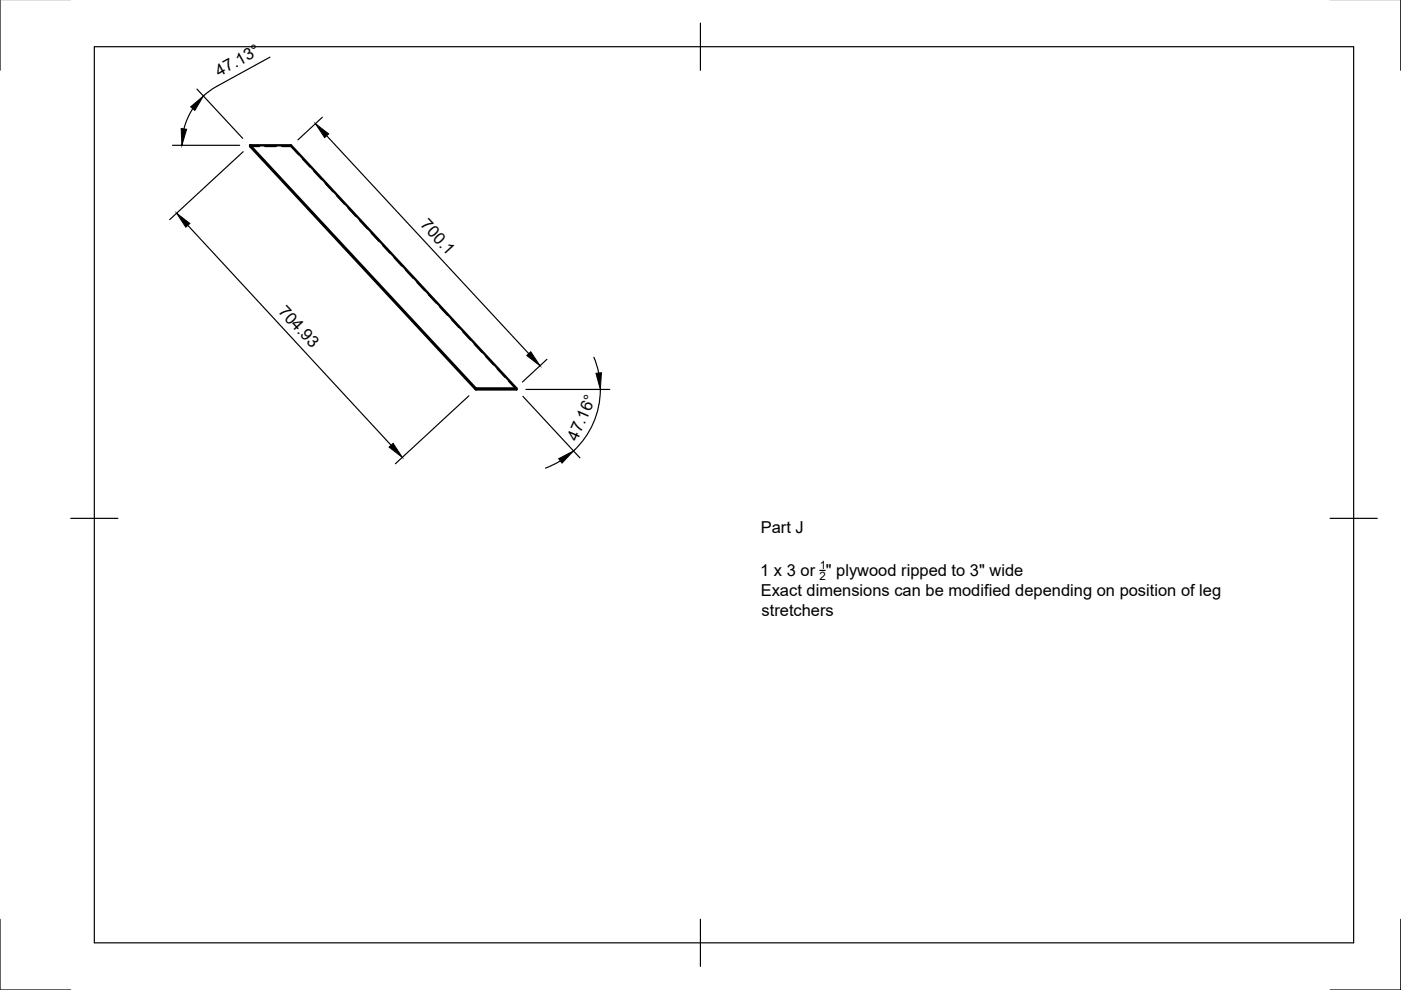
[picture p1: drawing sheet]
<svg xmlns="http://www.w3.org/2000/svg" width="297mm" height="210mm" viewBox="0 0 297 210" stroke-linecap="round" stroke-linejoin="round" font-family="sans-serif">
<!-- layer: Visible -->
<path d="M53 30.8h8.7l47.8 51.6v.2h-8.6l-47.9-51.6zM53 30.8l47.9 51.6M109.5 82.4h-8.6v.2" fill="none" stroke="#000" stroke-width=".5"/>
<!-- layer: Hidden -->
<g fill="none" stroke="#000" stroke-width=".35">
<path d="M53 31h2M56.2 31h2.4M59.7 31h2M61.7 30.8v.2M61.7 31l1.6 1.8M64.1 33.7l1.7 1.7M66.6 36.3l1.6 1.7M69 38.9l1.6 1.7M71.4 41.5l1.6 1.8M73.9 44.1l1.6 1.8M76.3 46.8l1.6 1.7M78.7 49.4l1.6 1.7"/>
<path d="M81.1 52l1.7 1.7M83.6 54.6l1.6 1.8M86 57.2l1.6 1.8M88.4 59.9l1.7 1.7M90.9 62.5l1.6 1.7M93.3 65.1l1.6 1.7M95.7 67.7l1.6 1.8M98.1 70.3l1.7 1.8M100.6 72.9l1.6 1.8M103 75.6l1.6 1.7M105.4 78.2l1.7 1.7M107.9 80.8l1.6 1.8"/>
</g>
<!-- layer: Border -->
<path d="M0 -.1v15M297 -.1v15M20 9.9h267v190h-267zM148.5 4.9v10M15 109.9h10M282 109.9h10M0 194.9v15h15M148.5 194.9v10M297 194.9v15h-15" fill="none" stroke="#000" stroke-width=".25"/>
<!-- layer: Dimensions -->
<g fill="none" stroke="#000" stroke-width=".25">
<path d="M41.8 18.9l9.7 10.4M57.2 12.1l-11.7 6.5-2.4 1.8M36.6 30.8h14.2M40.9 23l-1.3 2.4-.6 1.9M51.6 32.2l-15.6 14.4M68.3 24.9l-5.1 4.8M69.3 28.8l42.8 46.2M39.8 47.8l43.1 46.6M116 76.2l-5.2 4.8M125.9 75.7l1 3.4M99.4 83.9l-15.6 14.4M110.9 84l12.1 13.1"/>
<path d="M111.5 82.6h17.8M118.8 97.7l-3.1 1.6M127.3 82.6a17.8 17.8 0 0 1-5.7 13"/>
</g>
<path d="M38.4 27.3l1.2 .1-1 3.4zM40.4 22.7l2.7-2.3-1.8 3zM66.9 26.2l2.8 2.2-.9 .8zM37.4 45.2l2.9 2.2-.9 .8zM111.7 75.4l.8-.8 2 2.9zM126.4 79.1l1.1-.1-.2 3.6zM82.5 94.8l.9-.8 1.9 3zM118.5 97.3l3.1-1.7-2.4 2.6z" fill="#000" stroke="#000" stroke-width=".21"/>
<!-- layer: Annotations -->
<path d="M173.8 120.9h1.2" fill="none" stroke="#000" stroke-width=".25"/>
<g font-size="3.5">
<text x="46.5" y="16.3" transform="rotate(-29 46.5 16.3)">47.13°</text>
<text x="89" y="47.8" transform="rotate(47 89 47.8)">700.1</text>
<text x="58.9" y="66.1" transform="rotate(47 58.9 66.1)">704.93</text>
<text x="122.4" y="93.6" transform="rotate(-66 122.4 93.6)">47.16°</text>
<text x="161.3" y="113.1">Part J</text>
<text x="161.2" y="122.2">1 x 3 or &quot; plywood ripped to 3&quot; wide</text>
<text x="161.3" y="126.3">Exact dimensions can be modified depending on position of leg</text>
<text x="161.5" y="130.5">stretchers</text>
</g>
<g font-size="2.4">
<text x="173.7" y="123">2</text>
<text x="173.8" y="120.7">1</text>
</g>
</svg>
